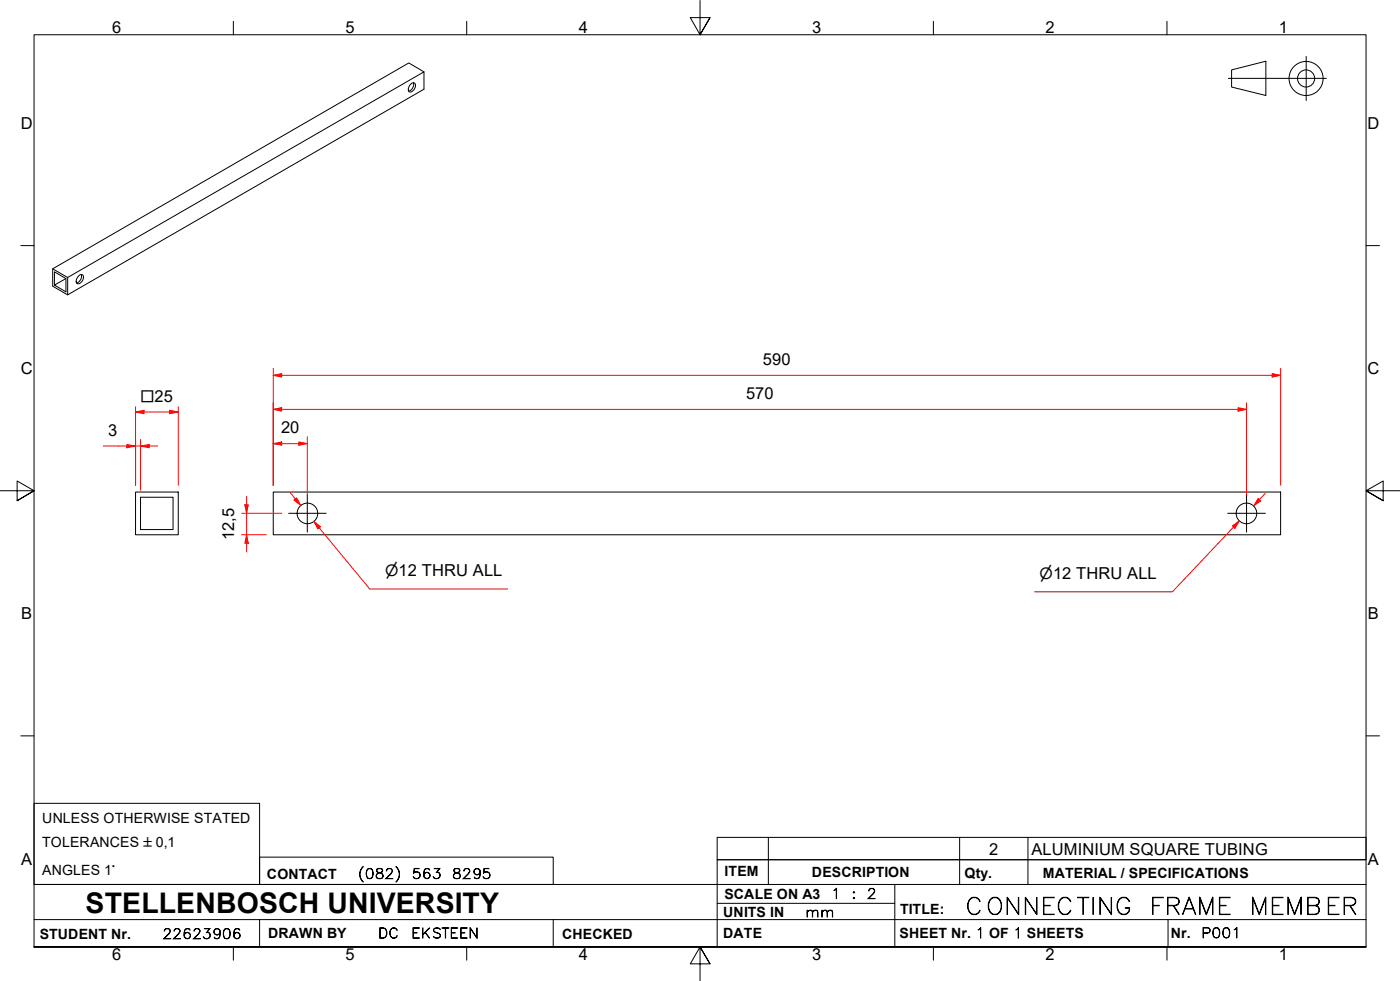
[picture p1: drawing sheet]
<svg xmlns="http://www.w3.org/2000/svg" width="410mm" height="287mm" viewBox="0 0 410 287" stroke-linecap="round" stroke-linejoin="round" font-family="sans-serif">
<!-- layer: Visible Edges(ISO) -->
<g fill="none" stroke="#000" stroke-width=".29">
<path d="M120.5 24.4a.77 .77 0 0 1 1 .1 .77 .77 0 0 1 .1 1 1.45 1.45 0 0 1-1.9 1.2 2.13 2.13 0 0 1 .8-2.3zM121 24.2a2.03 2.03 0 0 1-1.4 2.5M124.1 21l-4.4-2.6-104.3 60.3v5.1l4.4 2.5 104.3-60.2v-5.1l-104.3 60.2-4.4-2.5M19.3 81.5l-3.4 2 3.4 1.9v-3.9l-3.4-1.9v3.9M19.8 81.2v5.1M22.8 81l.3-.2a.79 .79 0 0 1 1.1-.3 .79 .79 0 0 1 .2 1.1 1.48 1.48 0 0 1-2 1.3v-1.2zM23.8 80.3a2.03 2.03 0 0 1-1.4 2.5M39.7 144h12.5v12.5h-12.5zM41.1 145.6h9.6v9.4h-9.6zM80 144h295v12.5h-295z"/>
<circle cx="90" cy="150.3" r="3"/>
<circle cx="365" cy="150.3" r="3"/>
</g>
<!-- layer: Symbols(ISO) -->
<path d="M210 245.1h190v6.6h-190zM225 245.1v6.6M281 245.1v6.6M301 245.1v6.6" fill="none" stroke="#000" stroke-width=".29"/>
<!-- layer: Border_0 -->
<g fill="none" stroke="#000" stroke-width=".29">
<path d="M68.3 6.2v4M136.7 6.2v4M205 .1v10.1l-2.9-5h5.8l-2.9 5 2.9-5M273.3 6.2v4M341.7 6.2v4M6.1 71.9h3.9M400 71.9h3.9M0 143.7h10l-5-2.9v5.8l5-2.9-5 2.9M410 143.7h-10l5-2.9v5.8l-5-2.9 5 2.9M6.1 215.4h3.9M400 215.4h3.9M10 277.2v-267h390v267h-390h390"/>
<path d="M68.3 277.2v3.9M136.7 277.2v3.9M273.3 277.2v3.9M341.7 277.2v3.9M207.9 282.1l-2.9-4.9 2.9 4.9h-5.8l2.9-4.9v10"/>
</g>
<!-- layer: Sketch Geometry(ISO) -->
<g fill="none" stroke="#000" stroke-width=".29">
<path d="M382.5 16.5v12.9M359.7 22.9h28.7M360.6 20.5l10-2.6v10.1l-10-2.5zM10 235.2h66v23.7h-66zM10 258.9h390M76 250.9h86v8h-86zM225 251.7v7.2M262 258.9v18.3M281 251.7v7.2M301 251.7v7.2M400 251.7h-190v25.5M10 277.2h390"/>
<path d="M10 269.2h390M76 269.2v8M162 269.2v8M210 264.4h52M342 269.2v8"/>
<circle cx="382.4" cy="23" r="5"/>
<circle cx="382.4" cy="23" r="2.51"/>
</g>
<!-- layer: Dimensions(ISO) -->
<path d="M37.1 130.6h2.6" fill="none" stroke="#f00" stroke-width=".29"/>
<path d="M37.1 130.1l2.6 .5-2.6 .5z" fill-rule="evenodd" fill="#f00"/>
<path d="M37.1 130.1l2.6 .5-2.6 .5zM41.1 130.6h2.6" fill="none" stroke="#f00" stroke-width=".29"/>
<path d="M41.1 130.6l2.6-.5v1z" fill-rule="evenodd" fill="#f00"/>
<path d="M30.2 130.6h6.9M39.7 130.6h1.4M39.7 128.6v13.5M39.7 120.6h2.5M41.1 130.6l2.6-.5v1zM41.1 128.6v14.9M43.7 130.6h2.5" fill="none" stroke="#f00" stroke-width=".29"/>
<path d="M39.7 120.6l2.5-.5v1z" fill-rule="evenodd" fill="#f00"/>
<path d="M39.7 120.6l2.5-.5v1zM49.7 120.6h2.5" fill="none" stroke="#f00" stroke-width=".29"/>
<path d="M49.7 120.1l2.5 .5-2.5 .5z" fill-rule="evenodd" fill="#f00"/>
<path d="M39.7 119.1v23M52.2 119.1v23M42.2 120.6h7.5M49.7 120.1l2.5 .5-2.5 .5zM80 129.9h2.5" fill="none" stroke="#f00" stroke-width=".29"/>
<!-- layer: Center Mark(ISO) -->
<path d="M84.5 150.3h11M90 144.8v11M359.5 150.3h11M365 144.8v11" fill="none" stroke="#000" stroke-width=".29"/>
<!-- layer: Dimensions(ISO) -->
<path d="M80 129.9l2.5-.5v.9z" fill-rule="evenodd" fill="#f00"/>
<path d="M80 129.9l2.5-.5v.9zM87.5 129.9h2.5" fill="none" stroke="#f00" stroke-width=".29"/>
<path d="M87.5 129.4l2.5 .5-2.5 .4z" fill-rule="evenodd" fill="#f00"/>
<path d="M80 119.8h2.5M80 127.8v14.3M82.5 129.9h5M87.5 129.4l2.5 .5-2.5 .4zM90 127.8v17" fill="none" stroke="#f00" stroke-width=".29"/>
<path d="M80 119.8l2.5-.5v1z" fill-rule="evenodd" fill="#f00"/>
<path d="M80 119.8l2.5-.5v1zM362.5 119.8h2.5" fill="none" stroke="#f00" stroke-width=".29"/>
<path d="M362.5 119.3l2.5 .5-2.5 .5z" fill-rule="evenodd" fill="#f00"/>
<path d="M80 117.9v24.2M80 109.9h2.5M82.5 119.8h280M362.5 119.3l2.5 .5-2.5 .5zM365 117.9v26.9" fill="none" stroke="#f00" stroke-width=".29"/>
<path d="M80 109.9l2.5-.5v1z" fill-rule="evenodd" fill="#f00"/>
<path d="M80 109.9l2.5-.5v1zM372.5 109.9h2.5" fill="none" stroke="#f00" stroke-width=".29"/>
<path d="M372.5 109.4l2.5 .5-2.5 .5z" fill-rule="evenodd" fill="#f00"/>
<path d="M80 107.8v34.3M82.5 109.9h290M372.5 109.4l2.5 .5-2.5 .5zM375 107.8v34.3M91.9 152.6l1.6 1.9" fill="none" stroke="#f00" stroke-width=".29"/>
<path d="M91.9 152.6l2 1.6-.8 .6z" fill-rule="evenodd" fill="#f00"/>
<path d="M86.5 146.1l1.6 1.9M91.9 152.6l2 1.6-.8 .6z" fill="none" stroke="#f00" stroke-width=".29"/>
<path d="M86.1 146.4l.8-.7 1.2 2.3z" fill-rule="evenodd" fill="#f00"/>
<path d="M84.9 144.1l1.6 2M86.1 146.4l.8-.7 1.2 2.3zM91.9 152.6l16.4 19.8h40.4M362.9 152.5l-1.7 1.8" fill="none" stroke="#f00" stroke-width=".29"/>
<path d="M360.9 153.9l2-1.4-1.3 2.1z" fill-rule="evenodd" fill="#f00"/>
<path d="M360.9 153.9l2-1.4-1.3 2.1zM368.7 146.3l-1.7 1.8" fill="none" stroke="#f00" stroke-width=".29"/>
<path d="M368.4 145.9l.7 .7-2.1 1.5z" fill-rule="evenodd" fill="#f00"/>
<path d="M72.2 147.8v2.5M362.9 152.5l-19.6 20.7h-40.4M368.4 145.9l.7 .7-2.1 1.5zM370.5 144.5l-1.8 1.8" fill="none" stroke="#f00" stroke-width=".29"/>
<path d="M71.7 147.8h1l-.5 2.5z" fill-rule="evenodd" fill="#f00"/>
<path d="M71.7 147.8h1l-.5 2.5zM72.2 156.5v2.5" fill="none" stroke="#f00" stroke-width=".29"/>
<path d="M72.2 156.5l.5 2.5h-1z" fill-rule="evenodd" fill="#f00"/>
<path d="M70.7 156.5h7.3M70.7 150.3h11.8M72.2 156.5l.5 2.5h-1zM72.2 145.3v2.5M72.2 150.3v6.2M72.2 159v2.6" fill="none" stroke="#f00" stroke-width=".29"/>
<text font-size="8.3" x="25.1" y="267.2">STELLENBOSCH UNIVERSITY</text>
<g font-size="6.7">
<text x="282.6" y="267.7">CONNECTING</text>
<text x="336.5" y="267.7">FRAME</text>
<text x="365.8" y="267.7">MEMBER</text>
</g>
<g font-size="4.8">
<text x="32.8" y="9.7">6</text>
<text x="101.2" y="9.7">5</text>
<text x="169.5" y="9.7">4</text>
<text x="237.8" y="9.7">3</text>
<text x="306.1" y="9.7">2</text>
<text x="374.5" y="9.7">1</text>
<text x="6.1" y="37.8">D</text>
<text x="400.4" y="37.8">D</text>
<text x="223.4" y="106.8">590</text>
<text x="6.1" y="109.6">C</text>
<text x="400.4" y="109.6">C</text>
<text x="218.4" y="116.8">570</text>
<text x="31.7" y="127.5">3</text>
<text x="82.3" y="126.8">20</text>
<text x="68.5" y="158.2" transform="rotate(-90 68.5 158.2)">12,5</text>
<text x="6.2" y="181.3">B</text>
<text x="400.5" y="181.3">B</text>
<text x="289.6" y="250.1">2</text>
<text x="302" y="250.2">ALUMINIUM SQUARE TUBING</text>
<text x="6.2" y="253.1">A</text>
<text x="400.5" y="253.1">A</text>
<text x="32.8" y="281.1">6</text>
<text x="101.2" y="281.1">5</text>
<text x="169.5" y="281.1">4</text>
<text x="237.8" y="281.1">3</text>
<text x="306.1" y="281.1">2</text>
<text x="374.5" y="281.1">1</text>
</g>
<g font-size="4.6">
<text x="41.1" y="117.6">□25</text>
<text x="112.8" y="168.5">⌀12 THRU ALL</text>
<text x="304.4" y="169.4">⌀12 THRU ALL</text>
</g>
<g font-size="4.1">
<text x="12.4" y="240.9">UNLESS OTHERWISE STATED</text>
<text x="12.4" y="247.9">TOLERANCES ±0,1</text>
<text x="12.4" y="256">ANGLES 1°</text>
<text x="78.2" y="257.2">CONTACT</text>
<text x="212.2" y="256.5">ITEM</text>
<text x="237.7" y="256.7">DESCRIPTION</text>
<text x="282.4" y="256.9">Qty.</text>
<text x="305.4" y="256.9">MATERIAL / SPECIFICATIONS</text>
<text x="212.1" y="263">SCALE ON A3</text>
<text x="211.8" y="268.4">UNITS IN</text>
<text x="263.5" y="267.7">TITLE:</text>
<text x="11.6" y="274.8">STUDENT Nr.</text>
<text x="78.5" y="274.6">DRAWN BY</text>
<text x="164.6" y="274.8">CHECKED</text>
<text x="211.8" y="274.6">DATE</text>
<text x="263.4" y="274.6">SHEET Nr. 1 OF 1 SHEETS</text>
<text x="342.8" y="274.5">Nr.</text>
</g>
<g font-size="4">
<text x="104.8" y="257.2">(082)</text>
<text x="120.6" y="257.2">563</text>
<text x="132.3" y="257.2">8295</text>
<text x="243.3" y="263">1</text>
<text x="249.3" y="263">:</text>
<text x="253.8" y="263">2</text>
<text x="235.8" y="268.4">mm</text>
<text x="47.6" y="274.8">22623906</text>
<text x="110.7" y="274.6">DC</text>
<text x="120.4" y="274.6">EKSTEEN</text>
<text x="351.7" y="274.5">P001</text>
</g>
</svg>
